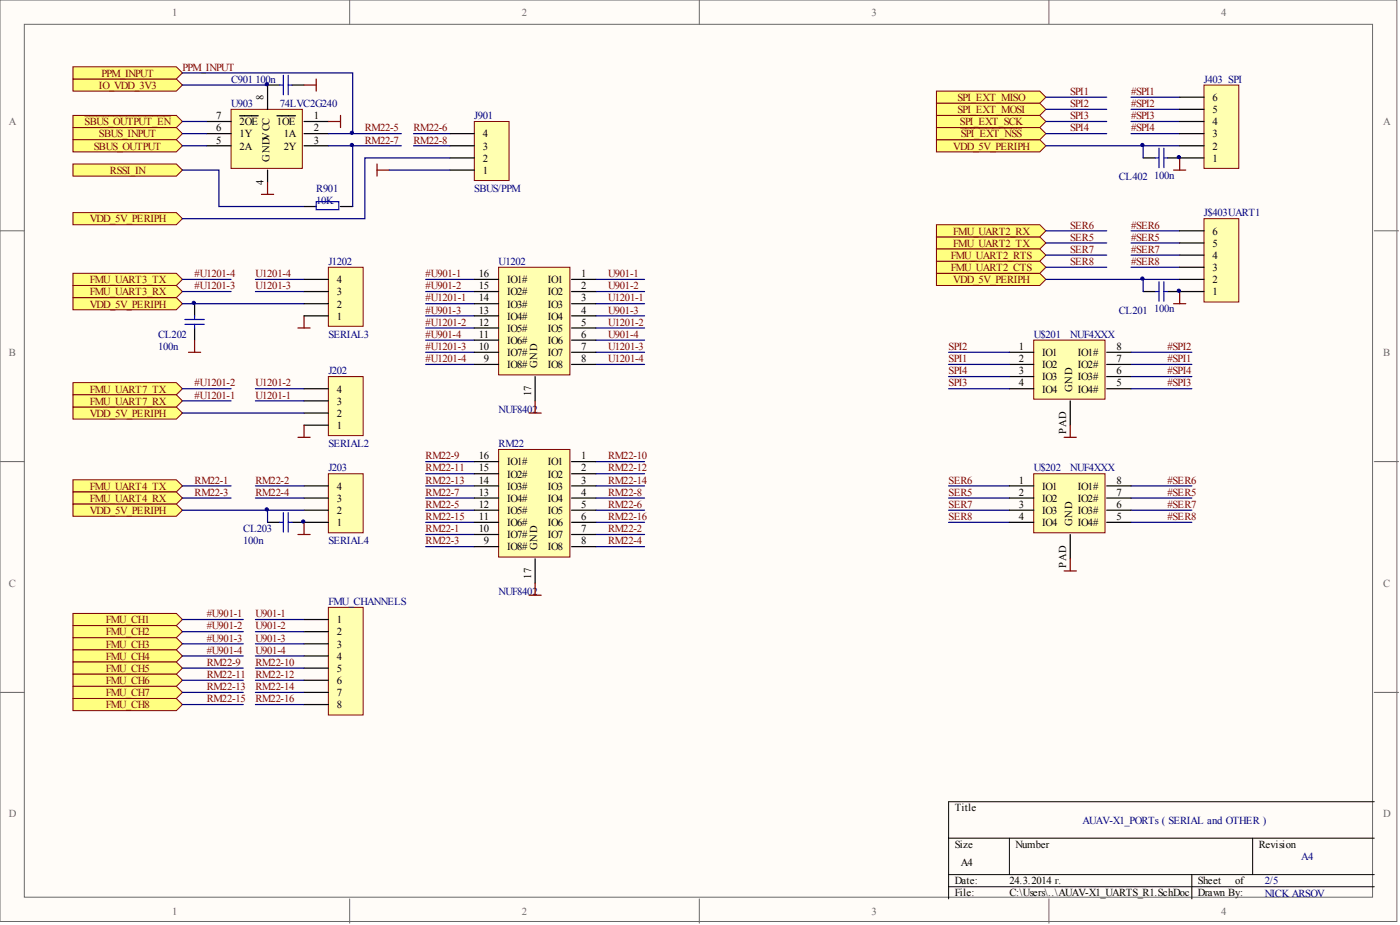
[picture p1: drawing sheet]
# Altium schematic sheet AUAV-X1_UARTS_R1.SchDoc
size A4; PageSetup: Record=PageOptions|CenterHorizontal=True|CenterVertical=True|PrintScale=0.97|XCorrection=1.00|YCorrection=1.00|PrintKind=2|BorderSize=5000000|LeftOffset=0|BottomOffset=0|Orientation=2|PaperLength=1000|PaperWidth=1000|Scale=100|PaperSource=267|PrintQuality=-4|MediaType=1|DitherType=1|PaperKind=A4|PrintScaleMode=1

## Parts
C901  100n  [0402A]
CL201  100n  [0402A]
CL202  100n  [0402A]
CL203  100n  [0402A]
CL402  100n  [0402A]
FMU_CHANNELS  Header 8  [HDR1X8]  (value not drawn)
J202  SERIAL2  [HDR1X4]
J203  SERIAL4  [HDR1X4]
J403  SPI  [2mm_con_2x3]
J901  SBUS/PPM  [HDR1X4]
J1202  SERIAL3  [HDR1X4]
J$403  UART1  [2mm_con_2x3]
R901  10K  [0402A]
RM22  NUF8402  [NUF8402]
U903  74LVC2G240  [VSON8]
U1202  NUF8402  [NUF8402]
U$201  NUF4XXX  [NUF4211]
U$202  NUF4XXX  [NUF4211]

## Ports
FMU_CH1, FMU_CH2, FMU_CH3, FMU_CH4, FMU_CH5, FMU_CH6, FMU_CH7, FMU_CH8, FMU_UART2_CTS, FMU_UART2_RTS, FMU_UART2_RX, FMU_UART2_TX, FMU_UART3_RX, FMU_UART3_TX, FMU_UART4_RX, FMU_UART4_TX, FMU_UART7_RX, FMU_UART7_TX, IO_VDD_3V3, PPM_INPUT, RSSI_IN, SBUS_INPUT, SBUS_OUTPUT, SPI_EXT_MISO, SPI_EXT_MOSI, SPI_EXT_SCK, VDD_5V_PERIPH, ~{SBUS_OUTPUT_EN}, ~{SPI_EXT_NSS}

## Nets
GND: C901.2 CL201.2 CL202.2 CL203.2 CL402.2 J202.1 J203.1 J403.1 J901.1 J1202.1 J$403.1 RM22.17(GND) U903.1(~{1OE}) U903.4(GND) U1202.17(GND) U$201.PAD(GND) U$202.PAD(GND)
#SER5: J$403.5 U$202.7(IO2#)
#SER6: J$403.6 U$202.8(IO1#)
#SER7: J$403.4 U$202.6(IO3#)
#SER8: J$403.3 U$202.5(IO4#)
#SPI1: J403.6 U$201.7(IO2#)
#SPI2: J403.5 U$201.8(IO1#)
#SPI3: J403.4 U$201.5(IO4#)
#SPI4: J403.3 U$201.6(IO3#)
#U901-1: U1202.16(IO1#) ; port FMU_CH1
#U901-2: U1202.15(IO2#) ; port FMU_CH2
#U901-3: U1202.13(IO4#) ; port FMU_CH3
#U901-4: U1202.11(IO6#) ; port FMU_CH4
#U1201-1: U1202.14(IO3#) ; port FMU_UART7_RX
#U1201-2: U1202.12(IO5#) ; port FMU_UART7_TX
#U1201-3: U1202.10(IO7#) ; port FMU_UART3_RX
#U1201-4: U1202.9(IO8#) ; port FMU_UART3_TX
~{SBUS_OUTPUT_EN}: U903.7(~{2OE}) ; port ~{SBUS_OUTPUT_EN}
IO_VDD_3V3: C901.1 U903.8(VCC) ; port IO_VDD_3V3
PPM_INPUT: RM22.12(IO5#) U903.2(1A) ; port PPM_INPUT  [also labelled RM22-5]
RM22-1: RM22.10(IO7#) ; port FMU_UART4_TX
RM22-2: J203.4 RM22.7(IO7)
RM22-3: RM22.9(IO8#) ; port FMU_UART4_RX
RM22-4: J203.3 RM22.8(IO8)
RM22-6: J901.4 RM22.5(IO5)
RM22-7: R901.1 RM22.13(IO4#) U903.3(2Y)
RM22-8: J901.3 RM22.4(IO4)
RM22-9: RM22.16(IO1#) ; port FMU_CH5
RM22-10: FMU_CHANNELS.5 RM22.1(IO1)
RM22-11: RM22.15(IO2#) ; port FMU_CH6
RM22-12: FMU_CHANNELS.6 RM22.2(IO2)
RM22-13: RM22.14(IO3#) ; port FMU_CH7
RM22-14: FMU_CHANNELS.7 RM22.3(IO3)
RM22-15: RM22.11(IO6#) ; port FMU_CH8
RM22-16: FMU_CHANNELS.8 RM22.6(IO6)
RSSI_IN: R901.2 ; port RSSI_IN
SBUS_INPUT: U903.6(1Y) ; port SBUS_INPUT
SBUS_OUTPUT: U903.5(2A) ; port SBUS_OUTPUT
SER5: U$202.2(IO2) ; port FMU_UART2_TX
SER6: U$202.1(IO1) ; port FMU_UART2_RX
SER7: U$202.3(IO3) ; port FMU_UART2_RTS
SER8: U$202.4(IO4) ; port FMU_UART2_CTS
SPI1: U$201.2(IO2) ; port SPI_EXT_MISO
SPI2: U$201.1(IO1) ; port SPI_EXT_MOSI
SPI3: U$201.4(IO4) ; port SPI_EXT_SCK
SPI4: U$201.3(IO3) ; port ~{SPI_EXT_NSS}
U901-1: FMU_CHANNELS.1 U1202.1(IO1)
U901-2: FMU_CHANNELS.2 U1202.2(IO2)
U901-3: FMU_CHANNELS.3 U1202.4(IO4)
U901-4: FMU_CHANNELS.4 U1202.6(IO6)
U1201-1: J202.3 U1202.3(IO3)
U1201-2: J202.4 U1202.5(IO5)
U1201-3: J1202.3 U1202.7(IO7)
U1201-4: J1202.4 U1202.8(IO8)
VDD_5V_PERIPH: CL201.1 CL202.1 CL203.1 CL402.1 J202.2 J203.2 J403.2 J901.2 J1202.2 J$403.2 ; port VDD_5V_PERIPH

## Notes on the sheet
- AUAV-X1_PORTs ( SERIAL and OTHER )
- 2/5
- A4
- NICK ARSOV
